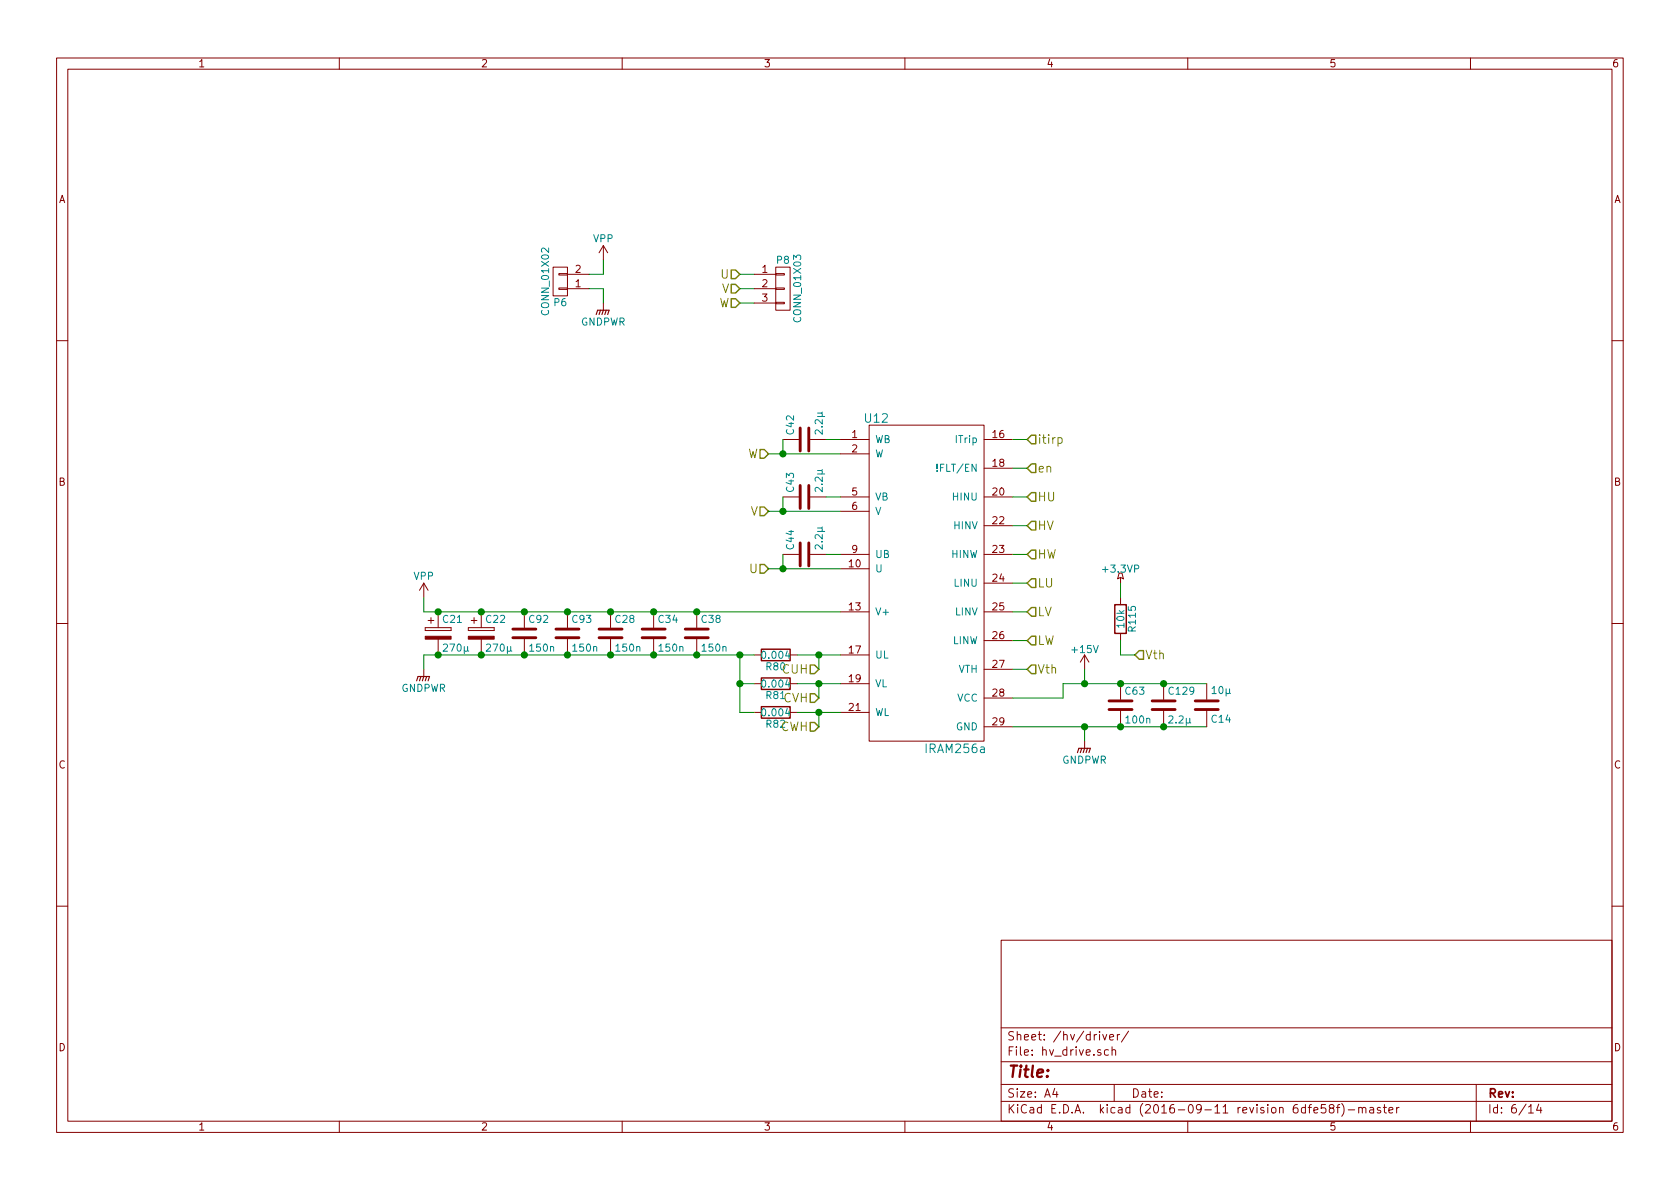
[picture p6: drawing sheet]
EESchema Schematic File Version 2
LIBS:transistors
LIBS:stm32
LIBS:conn
LIBS:power
LIBS:74xgxx
LIBS:74xx
LIBS:ac-dc
LIBS:actel
LIBS:adc-dac
LIBS:Altera
LIBS:analog_devices
LIBS:analog_switches
LIBS:atmel
LIBS:audio
LIBS:brooktre
LIBS:cmos_ieee
LIBS:cmos4000
LIBS:contrib
LIBS:cypress
LIBS:dc-dc
LIBS:device
LIBS:digital-audio
LIBS:diode
LIBS:display
LIBS:dsp
LIBS:elec-unifil
LIBS:ESD_Protection
LIBS:ftdi
LIBS:gennum
LIBS:graphic
LIBS:hc11
LIBS:intel
LIBS:interface
LIBS:ir
LIBS:Lattice
LIBS:linear
LIBS:logo
LIBS:maxim
LIBS:memory
LIBS:microchip_dspic33dsc
LIBS:microchip_pic10mcu
LIBS:microchip_pic12mcu
LIBS:microchip_pic16mcu
LIBS:microchip_pic18mcu
LIBS:microchip_pic32mcu
LIBS:microchip
LIBS:microcontrollers
LIBS:motor_drivers
LIBS:motorola
LIBS:msp430
LIBS:nordicsemi
LIBS:nxp_armmcu
LIBS:onsemi
LIBS:opto
LIBS:Oscillators
LIBS:philips
LIBS:Power_Management
LIBS:powerint
LIBS:pspice
LIBS:references
LIBS:regul
LIBS:relays
LIBS:rfcom
LIBS:sensors
LIBS:silabs
LIBS:siliconi
LIBS:stm8
LIBS:supertex
LIBS:switches
LIBS:texas
LIBS:transf
LIBS:ttl_ieee
LIBS:valves
LIBS:video
LIBS:Xicor
LIBS:xilinx
LIBS:Zilog
LIBS:stmbl_4.0-cache
EELAYER 25 0
EELAYER END
$Descr A4 11693 8268
encoding utf-8
Sheet 6 14
Title ""
Date ""
Rev ""
Comp ""
Comment1 ""
Comment2 ""
Comment3 ""
Comment4 ""
$EndDescr
$Comp
L CP C21
U 1 1
P 3050 4400
F 0 "C21" H 3075 4500 50  0000 L CNN
F 1 "270µ" H 3075 4300 50  0000 L CNN
F 2 "stmbl:C_Radial_D26_L45_P10" H 3088 4250 30  0001 C CNN
F 3 "" H 3050 4400 60  0000 C CNN
	1    3050 4400
	1    0    0    -1  
$EndComp
$Comp
L CP C22
U 1 1
P 3350 4400
F 0 "C22" H 3375 4500 50  0000 L CNN
F 1 "270µ" H 3375 4300 50  0000 L CNN
F 2 "stmbl:C_Radial_D26_L45_P10" H 3388 4250 30  0001 C CNN
F 3 "" H 3350 4400 60  0000 C CNN
	1    3350 4400
	1    0    0    -1  
$EndComp
$Comp
L C C28
U 1 1
P 4250 4400
F 0 "C28" H 4275 4500 50  0000 L CNN
F 1 "150n" H 4275 4300 50  0000 L CNN
F 2 "stmbl:C_1808" H 4288 4250 30  0001 C CNN
F 3 "" H 4250 4400 60  0000 C CNN
	1    4250 4400
	1    0    0    -1  
$EndComp
$Comp
L C C34
U 1 1
P 4550 4400
F 0 "C34" H 4575 4500 50  0000 L CNN
F 1 "150n" H 4575 4300 50  0000 L CNN
F 2 "stmbl:C_1808" H 4588 4250 30  0001 C CNN
F 3 "" H 4550 4400 60  0000 C CNN
	1    4550 4400
	1    0    0    -1  
$EndComp
Connection ~ 4550 4550
Connection ~ 4250 4550
Connection ~ 3350 4550
Connection ~ 3350 4250
Connection ~ 4250 4250
Connection ~ 4550 4250
$Comp
L C C42
U 1 1
P 5600 3050
F 0 "C42" H 5625 3150 50  0000 L CNN
F 1 "2.2µ" H 5625 2950 50  0000 L CNN
F 2 "stmbl:C_0603" H 5638 2900 30  0001 C CNN
F 3 "" H 5600 3050 60  0000 C CNN
	1    5600 3050
	0    -1   -1   0   
$EndComp
Connection ~ 5150 4550
Wire Wire Line
	5850 3050 5750 3050
Wire Wire Line
	5350 3150 5850 3150
Text HLabel 5350 3150 0    60   Input ~ 0
W
Text HLabel 5350 3550 0    60   Input ~ 0
V
Text HLabel 5350 3950 0    60   Input ~ 0
U
Connection ~ 3050 4250
Connection ~ 5450 3150
Text HLabel 5150 1900 0    60   Input ~ 0
U
Text HLabel 5150 2000 0    60   Input ~ 0
V
Text HLabel 5150 2100 0    60   Input ~ 0
W
Wire Wire Line
	5250 2100 5150 2100
Wire Wire Line
	5250 2000 5150 2000
Wire Wire Line
	5250 1900 5150 1900
Text HLabel 7150 4650 2    60   Input ~ 0
Vth
Text HLabel 7150 3450 2    60   Input ~ 0
HU
Text HLabel 7150 4050 2    60   Input ~ 0
LU
Text HLabel 7150 3650 2    60   Input ~ 0
HV
Text HLabel 7150 4250 2    60   Input ~ 0
LV
Text HLabel 7150 3850 2    60   Input ~ 0
HW
Text HLabel 7150 4450 2    60   Input ~ 0
LW
Text HLabel 7150 3250 2    60   Input ~ 0
en
Text HLabel 7150 3050 2    60   Input ~ 0
itirp
$Comp
L GNDPWR #PWR55
U 1 1
P 7550 5150
F 0 "#PWR55" H 7550 4950 50  0001 C CNN
F 1 "GNDPWR" H 7550 5020 50  0000 C CNN
F 2 "" H 7550 5100 60  0000 C CNN
F 3 "" H 7550 5100 60  0000 C CNN
	1    7550 5150
	1    0    0    -1  
$EndComp
$Comp
L +15V #PWR54
U 1 1
P 7550 4650
F 0 "#PWR54" H 7550 4500 50  0001 C CNN
F 1 "+15V" H 7550 4790 50  0000 C CNN
F 2 "" H 7550 4650 60  0000 C CNN
F 3 "" H 7550 4650 60  0000 C CNN
	1    7550 4650
	1    0    0    -1  
$EndComp
$Comp
L IRAM256a U12
U 1 1
P 6450 4050
F 0 "U12" H 6100 5200 60  0000 C CNN
F 1 "IRAM256a" H 6650 2900 60  0000 C CNN
F 2 "stmbl:IRAM256" H 6450 4050 60  0001 C CNN
F 3 "" H 6450 4050 60  0000 C CNN
	1    6450 4050
	1    0    0    -1  
$EndComp
$Comp
L C C43
U 1 1
P 5600 3450
F 0 "C43" H 5625 3550 50  0000 L CNN
F 1 "2.2µ" H 5625 3350 50  0000 L CNN
F 2 "stmbl:C_0603" H 5638 3300 30  0001 C CNN
F 3 "" H 5600 3450 60  0000 C CNN
	1    5600 3450
	0    -1   -1   0   
$EndComp
Wire Wire Line
	5850 3450 5750 3450
Wire Wire Line
	5350 3550 5850 3550
Wire Wire Line
	5450 3450 5450 3550
Connection ~ 5450 3550
$Comp
L C C44
U 1 1
P 5600 3850
F 0 "C44" H 5625 3950 50  0000 L CNN
F 1 "2.2µ" H 5625 3750 50  0000 L CNN
F 2 "stmbl:C_0603" H 5638 3700 30  0001 C CNN
F 3 "" H 5600 3850 60  0000 C CNN
	1    5600 3850
	0    -1   -1   0   
$EndComp
Wire Wire Line
	5850 3850 5750 3850
Wire Wire Line
	5350 3950 5850 3950
Wire Wire Line
	5450 3850 5450 3950
Connection ~ 5450 3950
$Comp
L R R80
U 1 1
P 5400 4550
F 0 "R80" V 5480 4550 50  0000 C CNN
F 1 "0.004" V 5400 4550 50  0000 C CNN
F 2 "stmbl:R_2512" V 5330 4550 30  0001 C CNN
F 3 "" H 5400 4550 30  0000 C CNN
	1    5400 4550
	0    1    1    0   
$EndComp
$Comp
L R R81
U 1 1
P 5400 4750
F 0 "R81" V 5480 4750 50  0000 C CNN
F 1 "0.004" V 5400 4750 50  0000 C CNN
F 2 "stmbl:R_2512" V 5330 4750 30  0001 C CNN
F 3 "" H 5400 4750 30  0000 C CNN
	1    5400 4750
	0    1    1    0   
$EndComp
$Comp
L R R82
U 1 1
P 5400 4950
F 0 "R82" V 5480 4950 50  0000 C CNN
F 1 "0.004" V 5400 4950 50  0000 C CNN
F 2 "stmbl:R_2512" V 5330 4950 30  0001 C CNN
F 3 "" H 5400 4950 30  0000 C CNN
	1    5400 4950
	0    1    1    0   
$EndComp
Wire Wire Line
	5550 4950 5850 4950
Wire Wire Line
	5550 4750 5850 4750
Wire Wire Line
	5550 4550 5850 4550
Wire Wire Line
	2950 4550 5250 4550
Text HLabel 5700 4650 0    60   Input ~ 0
CUH
Text HLabel 5700 4850 0    60   Input ~ 0
CVH
Text HLabel 5700 5050 0    60   Input ~ 0
CWH
Wire Wire Line
	5700 4650 5700 4550
Connection ~ 5700 4550
Wire Wire Line
	5700 4850 5700 4750
Connection ~ 5700 4750
Wire Wire Line
	5700 5050 5700 4950
Connection ~ 5700 4950
$Comp
L GNDPWR #PWR51
U 1 1
P 2950 4650
F 0 "#PWR51" H 2950 4450 50  0001 C CNN
F 1 "GNDPWR" H 2950 4520 50  0000 C CNN
F 2 "" H 2950 4600 60  0000 C CNN
F 3 "" H 2950 4600 60  0000 C CNN
	1    2950 4650
	1    0    0    -1  
$EndComp
Wire Wire Line
	2950 4650 2950 4550
Connection ~ 3050 4550
Wire Wire Line
	7050 5050 8400 5050
Wire Wire Line
	7050 4850 7400 4850
Wire Wire Line
	7400 4850 7400 4750
Wire Wire Line
	7400 4750 8400 4750
Wire Wire Line
	7550 4750 7550 4650
Wire Wire Line
	7550 5050 7550 5150
$Comp
L C C63
U 1 1
P 7800 4900
F 0 "C63" H 7825 5000 50  0000 L CNN
F 1 "100n" H 7825 4800 50  0000 L CNN
F 2 "stmbl:C_0603" H 7838 4750 30  0001 C CNN
F 3 "" H 7800 4900 60  0000 C CNN
	1    7800 4900
	1    0    0    -1  
$EndComp
Connection ~ 7550 5050
Connection ~ 7550 4750
$Comp
L CONN_01X03 P8
U 1 1
P 5450 2000
F 0 "P8" H 5450 2200 50  0000 C CNN
F 1 "CONN_01X03" V 5550 2000 50  0000 C CNN
F 2 "stmbl:RM5.08_1x3" H 5450 2000 60  0001 C CNN
F 3 "" H 5450 2000 60  0000 C CNN
	1    5450 2000
	1    0    0    -1  
$EndComp
$Comp
L CONN_01X02 P6
U 1 1
P 3900 1950
F 0 "P6" H 3900 2100 50  0000 C CNN
F 1 "CONN_01X02" V 4000 1950 50  0000 C CNN
F 2 "stmbl:RM5.08_1x2" H 3900 1950 60  0001 C CNN
F 3 "" H 3900 1950 60  0000 C CNN
	1    3900 1950
	-1   0    0    1   
$EndComp
$Comp
L GNDPWR #PWR53
U 1 1
P 4200 2100
F 0 "#PWR53" H 4200 1900 50  0001 C CNN
F 1 "GNDPWR" H 4200 1970 50  0000 C CNN
F 2 "" H 4200 2050 60  0000 C CNN
F 3 "" H 4200 2050 60  0000 C CNN
	1    4200 2100
	1    0    0    -1  
$EndComp
$Comp
L VPP #PWR52
U 1 1
P 4200 1800
F 0 "#PWR52" H 4200 1650 50  0001 C CNN
F 1 "VPP" H 4200 1950 50  0000 C CNN
F 2 "" H 4200 1800 60  0000 C CNN
F 3 "" H 4200 1800 60  0000 C CNN
	1    4200 1800
	1    0    0    -1  
$EndComp
Wire Wire Line
	4100 2000 4200 2000
Wire Wire Line
	4200 2000 4200 2100
Wire Wire Line
	4100 1900 4200 1900
Wire Wire Line
	4200 1900 4200 1800
Wire Wire Line
	2950 4250 5850 4250
$Comp
L VPP #PWR50
U 1 1
P 2950 4150
F 0 "#PWR50" H 2950 4000 50  0001 C CNN
F 1 "VPP" H 2950 4300 50  0000 C CNN
F 2 "" H 2950 4150 60  0000 C CNN
F 3 "" H 2950 4150 60  0000 C CNN
	1    2950 4150
	1    0    0    -1  
$EndComp
Wire Wire Line
	2950 4250 2950 4150
Wire Wire Line
	7050 3050 7150 3050
Wire Wire Line
	7050 3250 7150 3250
Wire Wire Line
	7050 3450 7150 3450
Wire Wire Line
	7050 3650 7150 3650
Wire Wire Line
	7050 3850 7150 3850
Wire Wire Line
	7050 4050 7150 4050
Wire Wire Line
	7050 4250 7150 4250
Wire Wire Line
	7050 4450 7150 4450
Wire Wire Line
	7050 4650 7150 4650
$Comp
L +3.3VP #PWR56
U 1 1
P 7800 4050
F 0 "#PWR56" H 7950 4000 50  0001 C CNN
F 1 "+3.3VP" H 7800 4150 50  0000 C CNN
F 2 "" H 7800 4050 60  0000 C CNN
F 3 "" H 7800 4050 60  0000 C CNN
	1    7800 4050
	1    0    0    -1  
$EndComp
$Comp
L R R115
U 1 1
P 7800 4300
F 0 "R115" V 7880 4300 50  0000 C CNN
F 1 "10k" V 7800 4300 50  0000 C CNN
F 2 "stmbl:R_0603" V 7730 4300 30  0001 C CNN
F 3 "" H 7800 4300 30  0000 C CNN
	1    7800 4300
	1    0    0    -1  
$EndComp
Text HLabel 7900 4550 2    60   Input ~ 0
Vth
Wire Wire Line
	7800 4050 7800 4150
Wire Wire Line
	7800 4450 7800 4550
Wire Wire Line
	7800 4550 7900 4550
Wire Wire Line
	5450 3050 5450 3150
Wire Wire Line
	5150 4550 5150 4950
Wire Wire Line
	5150 4950 5250 4950
Wire Wire Line
	5250 4750 5150 4750
Connection ~ 5150 4750
$Comp
L C C38
U 1 1
P 4850 4400
F 0 "C38" H 4875 4500 50  0000 L CNN
F 1 "150n" H 4875 4300 50  0000 L CNN
F 2 "stmbl:C_1808" H 4888 4250 30  0001 C CNN
F 3 "" H 4850 4400 60  0000 C CNN
	1    4850 4400
	1    0    0    -1  
$EndComp
$Comp
L C C93
U 1 1
P 3950 4400
F 0 "C93" H 3975 4500 50  0000 L CNN
F 1 "150n" H 3975 4300 50  0000 L CNN
F 2 "stmbl:C_1808" H 3988 4250 30  0001 C CNN
F 3 "" H 3950 4400 60  0000 C CNN
	1    3950 4400
	1    0    0    -1  
$EndComp
$Comp
L C C92
U 1 1
P 3650 4400
F 0 "C92" H 3675 4500 50  0000 L CNN
F 1 "150n" H 3675 4300 50  0000 L CNN
F 2 "stmbl:C_1808" H 3688 4250 30  0001 C CNN
F 3 "" H 3650 4400 60  0000 C CNN
	1    3650 4400
	1    0    0    -1  
$EndComp
Connection ~ 3650 4550
Connection ~ 3950 4550
Connection ~ 3950 4250
Connection ~ 3650 4250
Connection ~ 4850 4550
Connection ~ 4850 4250
$Comp
L C C129
U 1 1
P 8100 4900
F 0 "C129" H 8125 5000 50  0000 L CNN
F 1 "2.2µ" H 8125 4800 50  0000 L CNN
F 2 "stmbl:C_0603" H 8138 4750 30  0001 C CNN
F 3 "" H 8100 4900 60  0000 C CNN
	1    8100 4900
	1    0    0    -1  
$EndComp
Connection ~ 7800 5050
Connection ~ 7800 4750
$Comp
L C C14
U 1 1
P 8400 4900
F 0 "C14" H 8425 5000 50  0000 L CNN
F 1 "10µ" H 8425 4800 50  0000 L CNN
F 2 "stmbl:C_0805" H 8438 4750 30  0001 C CNN
F 3 "" H 8400 4900 60  0000 C CNN
F 4 "6.3V" H 8400 4900 60  0001 C CNN "Voltage"
	1    8400 4900
	1    0    0    1   
$EndComp
Connection ~ 8100 5050
Connection ~ 8100 4750
$EndSCHEMATC
